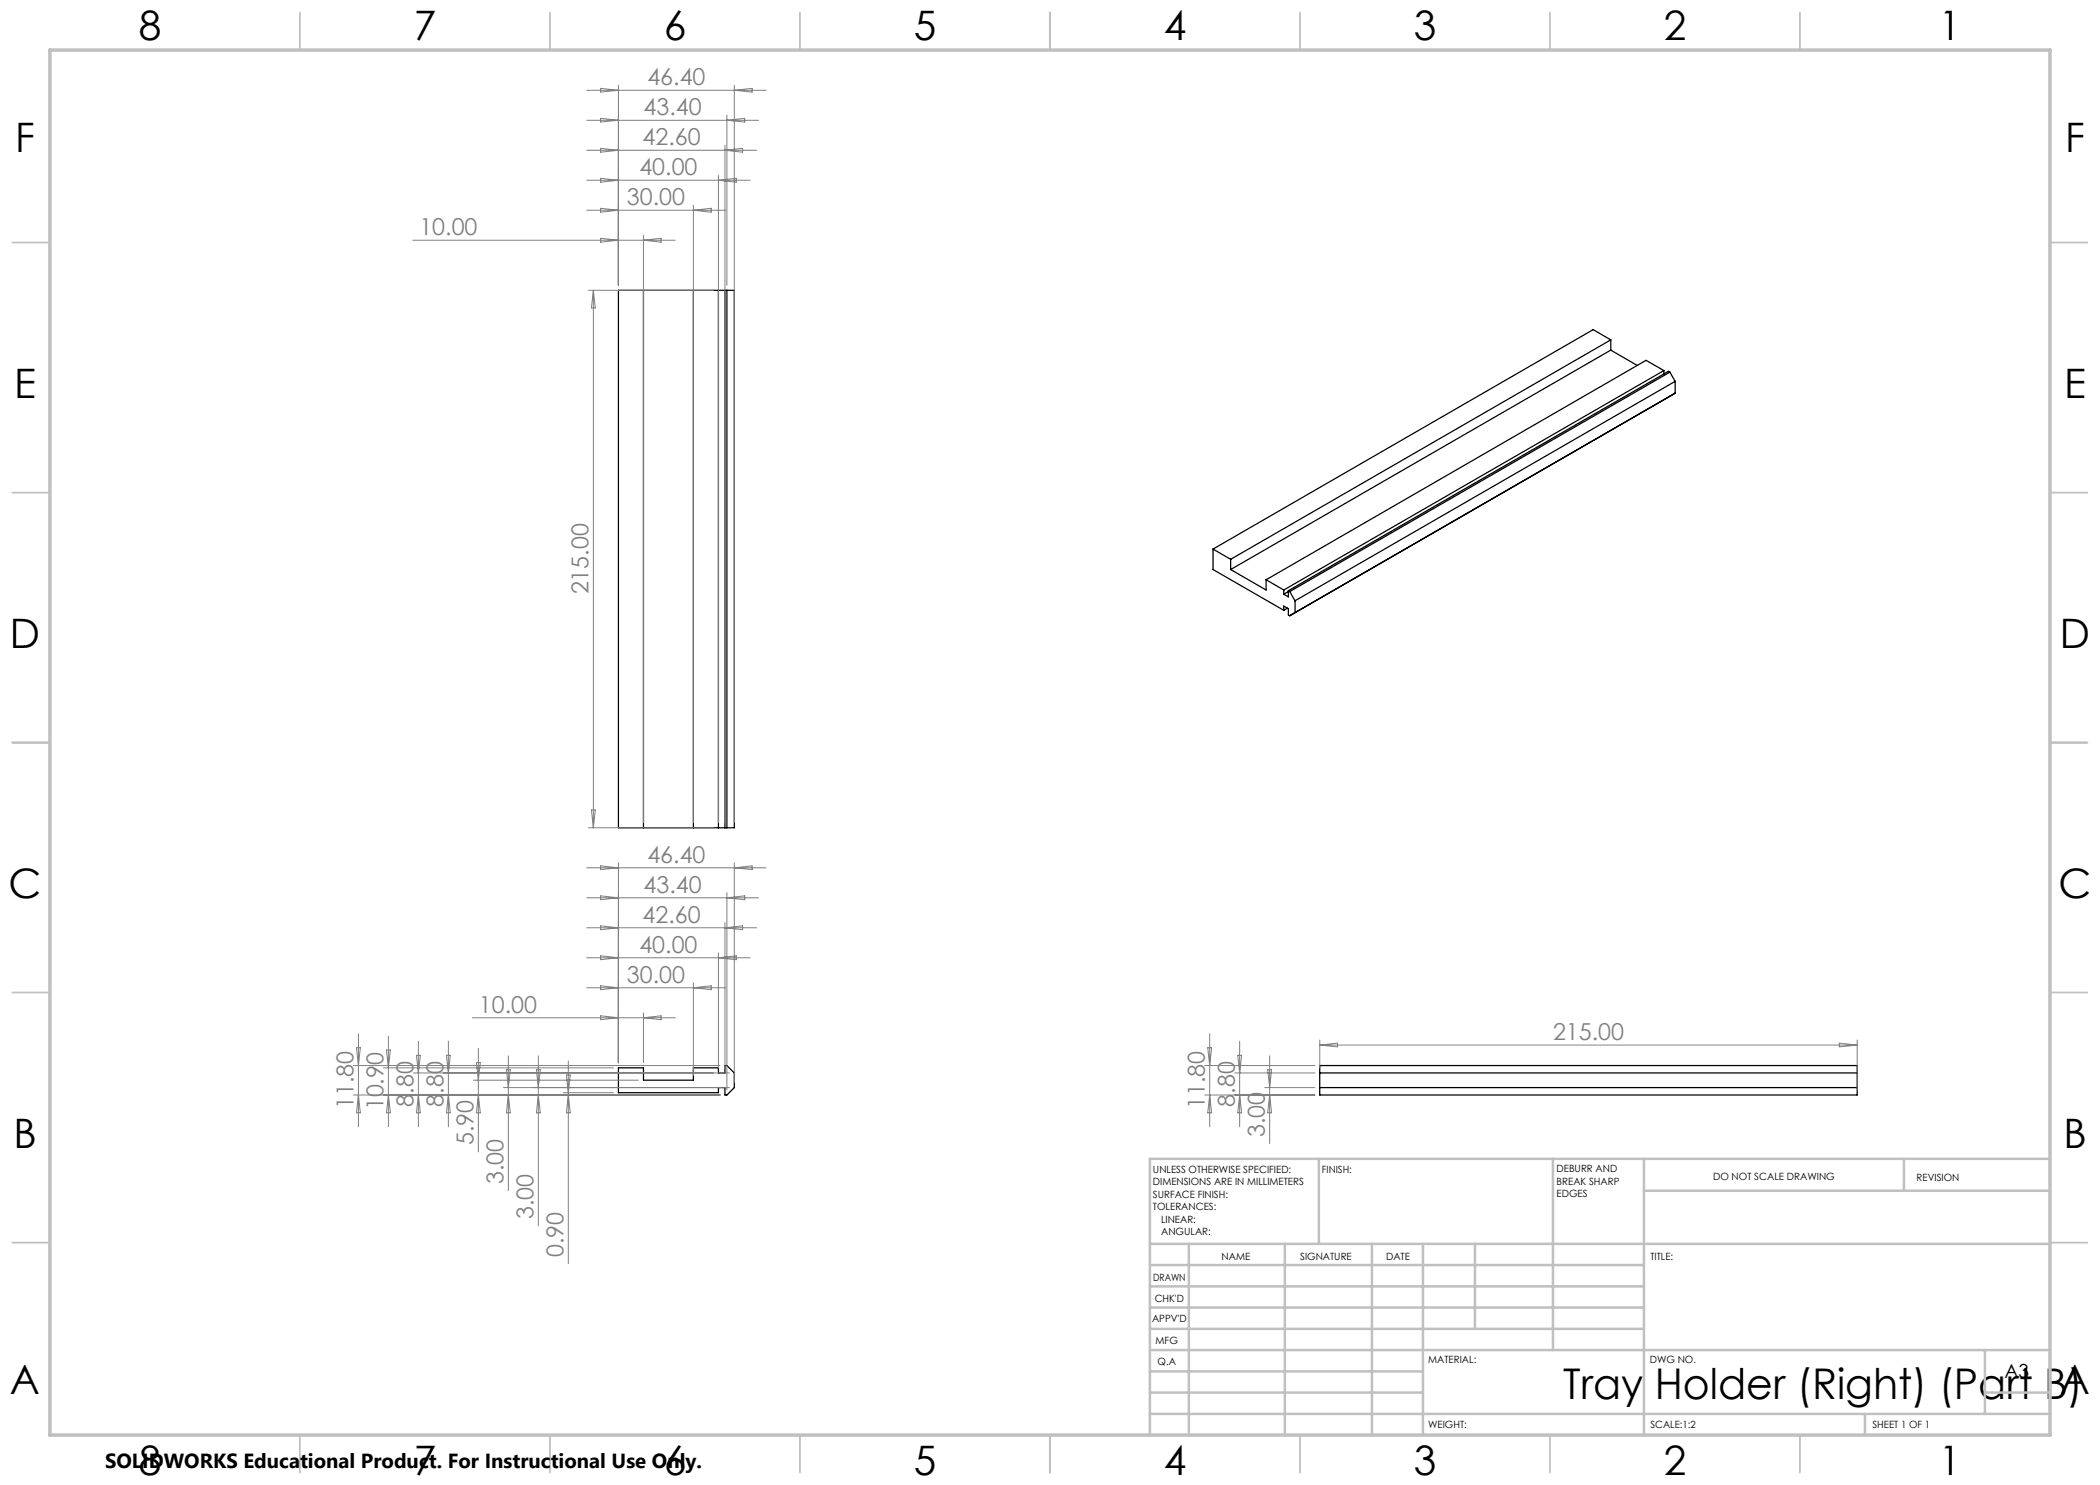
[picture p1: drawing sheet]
<svg xmlns="http://www.w3.org/2000/svg" width="420mm" height="297mm" viewBox="0 0 420 297" stroke-linecap="round" stroke-linejoin="round" font-family="sans-serif">
<g fill="none" stroke="#000" stroke-width=".25">
<path d="M123.7 58.1h23.2v107.5h-23.2zM128.7 58.1v107.5M138.7 58.1v107.5M143.7 58.1v107.5M145 58.1v107.5M145.4 58.1v107.5M322.2 70l5.2 3.1M322.2 70l-76.1 43.9M322.2 68v2M322.2 68l-76.1 43.9M322.2 68l-3.6-2.1-76 43.9M332.8 74.1l-76 43.9"/>
<path d="M332.8 74.1v.7M332.8 74.1l-3.6-2-76 43.9M334 74.4l1 1.9M334 74.4l-76 43.9M334 74.4l-.3-.1-76 43.8M335 76.3l-76 43.9M335 76.3v2.3M335 78.6l-77 44.6M335 78.6l-1 .7M242.6 109.8v4.1l14.2 8.2M242.6 109.8l3.5 2.1M246.1 111.9v2"/>
<path d="M246.1 113.9l7.1 4.1v-2M253.2 116l3.6 2M256.8 118v.8M257.7 118.1v1.3l-.9-.6M257.7 118.1l.3 .2M257.7 118.3l-.9 .5M258 118.3l1 1.9M256.8 122.1v-.9l.9 .5v1.3l.3 .2M257.5 121.6l-.7 .5M259 120.2v2.3l-1 .7M123.7 213.6h5v2.4h10v-2.4h5v1h1.3v-1.5h.4l1.5 1.5v2.9l-1.5 1.5h-.4v-1.5h-1.3v1h-20zM263.9 213.1h107.5v5.9h-107.5z"/>
<path d="M263.9 217.5h107.5M263.9 214.6h107.5"/>
</g>
<g fill="none" stroke="#808080" stroke-width=".2">
<path d="M117.3 18.1h35.9M120.1 17.7l3.6 .4-3.6 .3zM123.7 17v40M146.9 17v147.6M146.9 18.1l3.5-.4v.7zM117.3 36.1h32.7M117.3 30.1h34M117.3 24.1h34.4M120.1 23.7l3.6 .4-3.6 .3zM120.1 29.7l3.6 .4-3.6 .3zM120.1 35.7l3.6 .4-3.6 .3zM143.7 35.1v129.5"/>
<path d="M143.7 36.1l3.5-.4v.7zM145 29v135.6M145 30.1l3.5-.4v.7zM145.4 23v34M145.4 24.1l3.5-.4v.7zM82.5 48h52.5M117.3 42h27.7M117.7 58.1h25M118.7 58.1v107.5M118.7 58.1l.4 3.5h-.8zM120.1 41.7l3.6 .3-3.6 .4zM120.1 47.7l3.6 .3-3.6 .4z"/>
<path d="M128.7 47.1v117.5M128.7 48l3.5-.3v.7zM138.7 41.1v123.5M138.7 42l3.5-.3v.7zM117.3 179.6h34.4M117.3 173.6h35.9M117.7 165.6h25M118.3 162h.8l-.4 3.6zM120.1 173.2l3.6 .4-3.6 .3zM120.1 179.2l3.6 .4-3.6 .3zM123.7 172.5v40M145.4 178.5v39.5"/>
<path d="M145.4 179.6l3.5-.4v.7zM146.9 172.5v44M146.9 173.6l3.5-.4v.7zM117.3 197.6h27.7M117.3 191.6h32.7M117.3 185.6h34M120.1 185.2l3.6 .4-3.6 .3zM120.1 191.2l3.6 .4-3.6 .3zM120.1 197.2l3.6 .4-3.6 .3zM138.7 196.6v18.4M138.7 197.6l3.5-.4v.7zM143.7 190.6v23"/>
<path d="M143.7 191.6l3.5-.4v.7zM145 184.5v29.1M145 185.6l3.5-.4v.7zM70.7 219h73.3M70.7 213.1h73.3M71.3 209.5h.8l-.4 3.6zM71.7 219l.4 3.6h-.8zM71.7 206.8v18.6M76.7 213.6h46M77.3 210h.8l-.4 3.6zM77.7 219l.4 3.6h-.8zM77.7 207.2v18.2"/>
<path d="M82.7 214.6h63.2M83.3 211.1h.8l-.4 3.5zM83.7 219l.4 3.6h-.8zM83.7 208.2v17.2M89.3 211.1h.8l-.4 3.5zM89.7 219l.4 3.6h-.8zM89.7 208.2v17.2M94.5 203.5h40.5M94.7 216h33M95.3 212.5h.8l-.4 3.5zM95.7 219l.4 3.6h-.8zM95.7 209.7v20.7"/>
<path d="M100.7 217.5h45.2M101.3 214h.8l-.4 3.5zM101.7 219l.4 3.6h-.8zM101.7 211.2v26.9M107.3 214h.8l-.4 3.5zM107.7 219l.4 3.6h-.8zM107.7 211.2v34M112.7 218.5h10M113.3 215h.8l-.4 3.5zM113.7 212.2v40.5M113.7 219l.4 3.6h-.8zM120.1 203.2l3.6 .3-3.6 .4z"/>
<path d="M128.7 202.6v9.9M128.7 203.5l3.5-.3v.7zM240.9 219h22.1M240.9 213.1h22.1M241.5 209.5h.8l-.4 3.6zM241.9 219l.4 3.6h-.8zM241.9 206.8v18.6M246.9 214.6h16.1M247.5 211.1h.8l-.4 3.5zM247.9 219l.4 3.6h-.8zM247.9 208.2v17.2M252.9 217.5h10.1"/>
<path d="M253.5 214h.8l-.4 3.5zM253.9 219l.4 3.6h-.8zM253.9 211.2v17.5M263.9 208v5.6M263.9 209h107.5M263.9 209l3.6-.4v.8zM367.9 208.6l3.5 .4-3.5 .4zM371.4 208v10"/>
</g>
<g fill="none" stroke="#c0c0c0" stroke-width=".35">
<path d="M60 2.5v7.5M110 2.5v7.5M160 2.5v7.5M210 2.5v7.5M260 2.5v7.5M310 2.5v7.5M360 2.5v7.5M2.5 48.5h7.5M410 48.5h7.5M2.5 98.5h7.5M410 98.5h7.5M2.5 148.5h7.5"/>
<path d="M410 148.5h7.5M2.5 198.5h7.5M410 198.5h7.5M2.5 248.5h7.5M410 248.5h7.5M60 287v7.5M110 287v7.5M160 287v7.5M210 287v7.5M260 287v7.5M310 287v7.5M360 287v7.5"/>
</g>
<g fill="none" stroke="#c0c0c0" stroke-width=".5">
<path d="M263.8 231.8v17M310.6 231.8v38.2M328.8 231.8v55.2M328.8 238.2h81.2M380.8 231.8v6.4M410 231.8h-180v55.2M230 248.8h180M230 257.3h98.8M230 253h98.8M237.8 248.8v38.2M257 248.8v38.2M274.4 248.8v38.2"/>
<path d="M284.6 248.8v38.2M295 248.8v17M230 265.8h98.8M230 261.5h98.8M230 278.5h54.6M230 274.3h54.6M230 270h180M397 278.5h13M397 270v12.8M230 282.8h180M373 282.8v4.2"/>
</g>
<path d="M10 10h400v277h-400z" fill="none" stroke="#c0c0c0" stroke-width=".7"/>
<text font-size="8.5" x="312.6" y="279.7">Tray Holder (Right) (Part B)</text>
<g font-size="8.1">
<text x="27.7" y="8">8</text>
<text x="82.7" y="8">7</text>
<text x="132.7" y="8">6</text>
<text x="182.7" y="8">5</text>
<text x="232.7" y="8">4</text>
<text x="282.7" y="8">3</text>
<text x="332.7" y="8">2</text>
<text x="387.7" y="8">1</text>
<text x="3" y="30.4">F</text>
<text x="413" y="30.4">F</text>
<text x="2.8" y="79.6">E</text>
<text x="412.8" y="79.6">E</text>
<text x="2" y="129.6">D</text>
<text x="412" y="129.6">D</text>
<text x="1.7" y="179.6">C</text>
<text x="411.7" y="179.6">C</text>
<text x="2.7" y="229.6">B</text>
<text x="412.7" y="229.6">B</text>
<text x="2" y="278.9">A</text>
<text x="412" y="278.9">A</text>
<text x="27.7" y="295">8</text>
<text x="82.7" y="295">7</text>
<text x="132.7" y="295">6</text>
<text x="182.7" y="295">5</text>
<text x="232.7" y="295">4</text>
<text x="282.7" y="295">3</text>
<text x="332.7" y="295">2</text>
<text x="387.7" y="295">1</text>
</g>
<g font-size="4.7" fill="#808080">
<text x="129.5" y="17">46.40</text>
<text x="128.7" y="23">43.40</text>
<text x="128.5" y="29">42.60</text>
<text x="127.9" y="35">40.00</text>
<text x="125.4" y="41">30.00</text>
<text x="83.9" y="47">10.00</text>
<text x="117.7" y="118.9" transform="rotate(-90 117.7 118.9)">215.00</text>
<text x="129.5" y="172.5">46.40</text>
<text x="128.7" y="178.5">43.40</text>
<text x="128.5" y="184.5">42.60</text>
<text x="127.9" y="190.5">40.00</text>
<text x="125.4" y="196.5">30.00</text>
<text x="95.8" y="202.5">10.00</text>
<text x="310.6" y="208">215.00</text>
<text x="70.7" y="221.9" transform="rotate(-90 70.7 221.9)">11.80</text>
<text x="82.7" y="221.3" transform="rotate(-90 82.7 221.3)">8.80</text>
<text x="88.7" y="221.3" transform="rotate(-90 88.7 221.3)">8.80</text>
<text x="240.9" y="221.9" transform="rotate(-90 240.9 221.9)">11.80</text>
<text x="246.9" y="221.3" transform="rotate(-90 246.9 221.3)">8.80</text>
<text x="76.7" y="222.1" transform="rotate(-90 76.7 222.1)">10.90</text>
<text x="252.9" y="227.4" transform="rotate(-90 252.9 227.4)">3.00</text>
<text x="94.7" y="229.1" transform="rotate(-90 94.7 229.1)">5.90</text>
<text x="100.7" y="236.8" transform="rotate(-90 100.7 236.8)">3.00</text>
<text x="106.7" y="243.9" transform="rotate(-90 106.7 243.9)">3.00</text>
<text x="112.7" y="251.4" transform="rotate(-90 112.7 251.4)">0.90</text>
</g>
<text font-size="4.1" x="21" y="293.7">SOLIDWORKS Educational Product. For Instructional Use Only.</text>
<text font-size="3.9" x="400.9" y="275.5">A3</text>
<g font-size="2">
<text x="230.6" y="234.6">UNLESS OTHERWISE SPECIFIED:</text>
<text x="230.6" y="237.1">DIMENSIONS ARE IN MILLIMETERS</text>
<text x="230.6" y="239.6">SURFACE FINISH:</text>
<text x="264.4" y="234.6">FINISH:</text>
<text x="311.3" y="234.5">DEBURR AND</text>
<text x="311.3" y="237">BREAK SHARP</text>
<text x="311.3" y="239.5">EDGES</text>
<text x="342.6" y="236">DO NOT SCALE DRAWING</text>
<text x="383.3" y="236.2">REVISION</text>
<text x="230.6" y="242.1">TOLERANCES:</text>
<text x="232.2" y="244.6">LINEAR:</text>
<text x="232.2" y="247.1">ANGULAR:</text>
<text x="244.3" y="252">NAME</text>
<text x="260" y="251.9">SIGNATURE</text>
<text x="277.2" y="251.9">DATE</text>
<text x="330.1" y="251.9">TITLE:</text>
<text x="230.6" y="256.1">DRAWN</text>
<text x="230.9" y="260.3">CHK'D</text>
<text x="230.4" y="264.4">APPV'D</text>
<text x="231.1" y="268.8">MFG</text>
<text x="231.5" y="273">Q.A</text>
<text x="285.6" y="272.5">MATERIAL:</text>
<text x="330" y="272.5">DWG NO.</text>
<text x="285.6" y="285.5">WEIGHT:</text>
<text x="330.1" y="285.6">SCALE:1:2</text>
<text x="374.5" y="285.6">SHEET 1 OF 1</text>
</g>
</svg>
